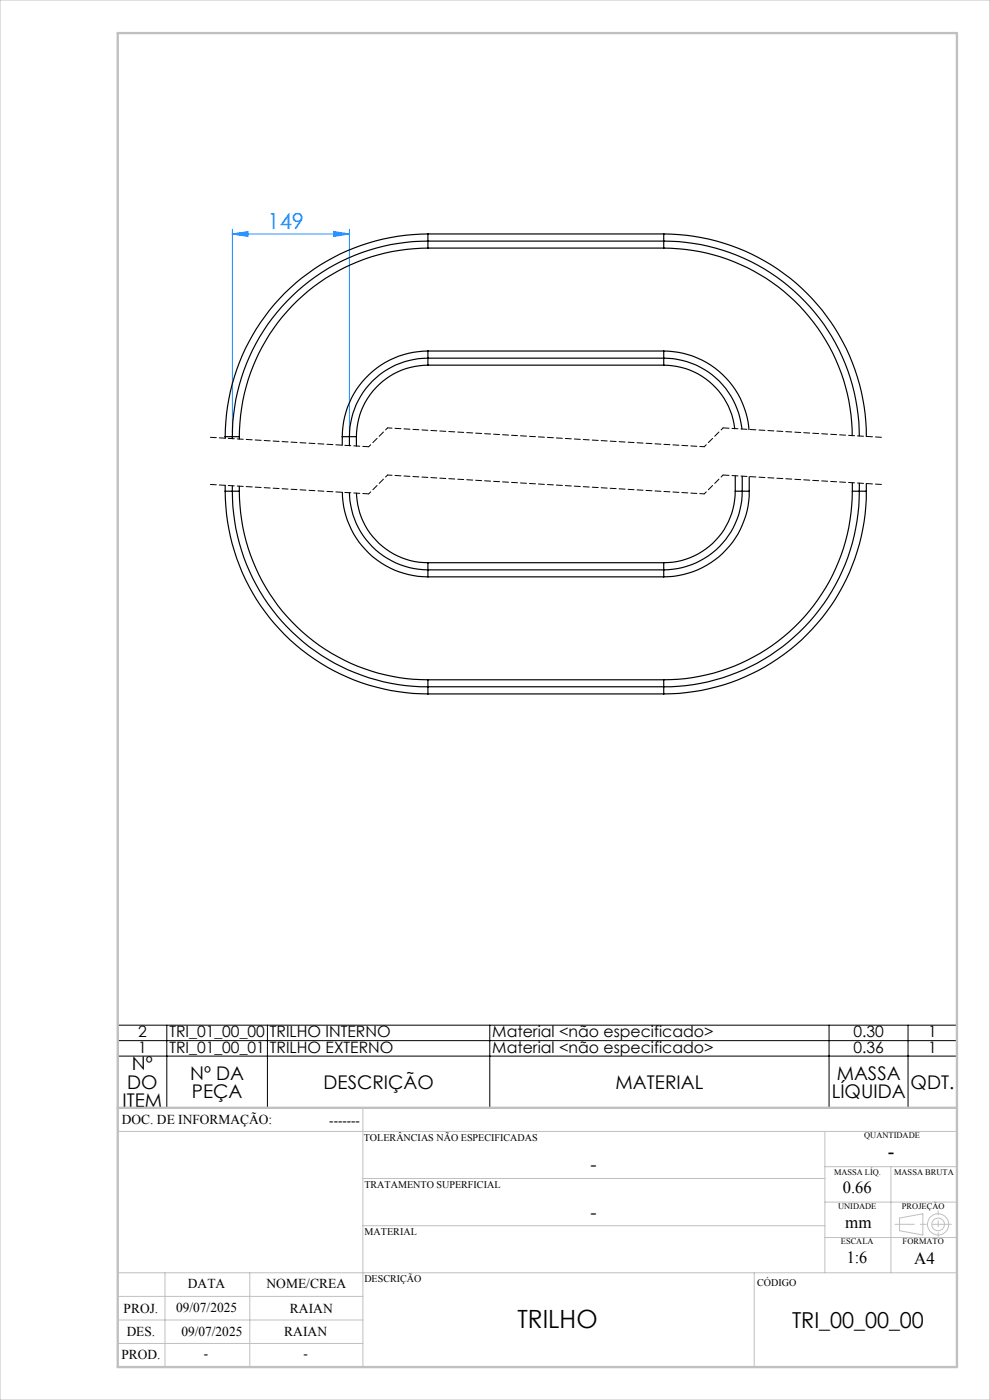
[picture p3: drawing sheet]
<svg xmlns="http://www.w3.org/2000/svg" width="210mm" height="297mm" viewBox="0 0 210 297" stroke-linecap="round" stroke-linejoin="round" font-family="sans-serif">
<g fill="none" stroke="#c0c0c0" stroke-width=".21">
<path d="M0 0h210v297h-210zM77 235v55M25 240h178M77 250h98M175 240v30M175 255h28M175 247.5h28M189 247.5v22.5M190.8 258.4l5-.9v4.5l-5-.9zM25 275h52M25 270h178M35 270v20"/>
<path d="M53 270v20M77 260h98M160 270v20M175 262.5h28M25 285h52M25 280h52"/>
<circle cx="199" cy="259.7" r="1.34"/>
<circle cx="199" cy="259.7" r="2.25"/>
</g>
<path d="M49.3 49.6l3.3-.5v1.1zM49.3 48.6v43M49.3 49.6h24.8M70.8 49.1l3.3 .5-3.3 .6zM74.1 48.6v43" fill="none" stroke="#0080ff" stroke-width=".21"/>
<path d="M25 217.5h178v17.5h-178zM35.4 217.5v17.5M56.7 217.5v17.5M103.9 217.5v17.5M175.9 217.5v17.5M192.6 217.5v17.5M25 220.8h178M25 224h178" fill="none" stroke="#000" stroke-width=".21"/>
<path d="M78.2 94.8l-33.6-2M187 92.8l-33.6-2M78.2 104.8l-33.6-2M187 102.8l-33.6-2" fill="none" stroke="#000" stroke-width=".21" stroke-dasharray="1.3 .6"/>
<path d="M82.2 90.8l-4 4M153.4 90.8l-4 4M82.2 100.8l-4 4M153.4 100.8l-4 4" fill="none" stroke="#000" stroke-width=".21" stroke-dasharray="1.3 .6" stroke-dashoffset=".7"/>
<path d="M149.4 94.8l-67.2-4M149.4 104.8l-67.2-4" fill="none" stroke="#000" stroke-width=".21" stroke-dasharray="1.3 .6" stroke-dashoffset=".3"/>
<path d="M201.8 259.7h-11.9" fill="none" stroke="#c0c0c0" stroke-width=".21" stroke-dasharray="15.2 1.3 1.3 1.3" stroke-dashoffset="11.2"/>
<path d="M199 256.9v5.4" fill="none" stroke="#c0c0c0" stroke-width=".21" stroke-dasharray="15.2 1.3 1.3 1.3" stroke-dashoffset="14.4"/>
<path d="M25 7h178v283h-178zM25 235h178" fill="none" stroke="#c0c0c0" stroke-width=".5"/>
<path d="M70.8 49.1l3.3 .5-3.3 .6zM49.3 49.6l3.3-.5v1.1z" fill="#0080ff"/>
<g fill="none" stroke="#000" stroke-width=".25">
<path d="M90.8 49.6a43 43 0 0 0-43 43M90.8 52.6a40 40 0 0 0-40 40M90.8 49.6v3M90.8 49.6h50M90.8 52.6h50M140.8 52.6a40 40 0 0 1 40 39.8M140.8 49.6a43 43 0 0 1 43 43M140.8 49.6v3M90.8 77.5a15.2 15.2 0 0 0-15.2 15.1M90.8 74.5a18.2 18.2 0 0 0-18.2 18.1M90.8 77.5h50M90.8 74.5v3"/>
<path d="M90.8 74.5h50M140.8 77.5a15.2 15.2 0 0 1 15.1 13.4M140.8 74.5a18.2 18.2 0 0 1 18.1 16.6M140.8 74.5v3M47.8 92.6h3M47.8 92.6v.4M50.8 92.6v.6M72.6 92.6h3M72.6 92.6v1.9M75.6 92.6v2M157.4 91a16.6 16.6 0 0 0-16.6-15h-50a16.8 16.8 0 0 0-16.7 18.5M182.3 92.5a41.5 41.5 0 0 0-41.5-41.4h-50a41.5 41.5 0 0 0-41.5 42"/>
<path d="M47.8 104.2a43 43 0 0 0 43 43M47.8 103v1.2M47.8 104.2h3M50.8 104.2a40 40 0 0 0 40 40M50.8 103.1v1.1M72.6 104.5a18.2 18.2 0 0 0 18.2 17.9M75.6 104.6a15.2 15.2 0 0 0 15.2 14.8M90.8 119.4v3M90.8 119.4h50M140.8 119.4v3M156 104.2a15.2 15.2 0 0 1-15.2 15.2M156 104.2h2.9"/>
<path d="M156 101v3.2M157.4 101a19.9 19.9 0 0 1-1.4 10.1 16.7 16.7 0 0 1-15.2 9.8h-50a16.7 16.7 0 0 1-16.7-16.3M158.9 104.2a18.2 18.2 0 0 1-18.1 18.2M158.9 101.1v3.1M180.8 104.2a40 40 0 0 1-40 40M180.8 104.2h3M180.8 102.4v1.8M182.3 102.5a41.5 41.5 0 0 1-41.5 43.2h-50a41.5 41.5 0 0 1-41.5-42.6M183.8 104.2a43 43 0 0 1-43 43M183.8 102.6v1.6M90.8 122.4h50M90.8 144.2v3"/>
<path d="M90.8 144.2h50M90.8 147.2h50M140.8 144.2v3"/>
</g>
<text font-size="5.3" x="109.8" y="281.7">TRILHO</text>
<text font-size="4.7" fill="#0080ff" x="56.7" y="48.6">149</text>
<text font-size="4.7" x="168" y="281.7">TRI_00_00_00</text>
<text font-size="4.3" x="188.3" y="245.8">-</text>
<g font-size="4">
<text x="28" y="227.1">Nº</text>
<text x="27" y="231">DO</text>
<text x="40.3" y="229">Nº DA</text>
<text x="40.7" y="232.9">PEÇA</text>
<text x="68.6" y="231">DESCRIÇÃO</text>
<text x="130.6" y="231">MATERIAL</text>
<text x="176.4" y="232.9">LÍQUIDA</text>
<text x="177.5" y="229">MASSA</text>
<text x="193.2" y="231">QDT.</text>
<text x="26" y="234.8">ITEM</text>
<text x="125.2" y="248.4">-</text>
<text x="125.2" y="258.6">-</text>
</g>
<g font-size="3.6">
<text x="178.8" y="253.1">0.66</text>
<text x="179.3" y="260.6">mm</text>
<text x="179.6" y="267.9">1:6</text>
<text x="193.9" y="268.1">A4</text>
</g>
<g font-size="3.3">
<text x="29.3" y="220">2</text>
<text x="35.9" y="220">TRI_01_00_00</text>
<text x="57.2" y="220">TRILHO INTERNO</text>
<text x="104.4" y="220">Material &lt;não especificado&gt;</text>
<text x="181" y="220">0.30</text>
<text x="196.9" y="220">1</text>
<text x="29.3" y="223.3">1</text>
<text x="35.9" y="223.3">TRI_01_00_01</text>
<text x="57.2" y="223.3">TRILHO EXTERNO</text>
<text x="104.4" y="223.3">Material &lt;não especificado&gt;</text>
<text x="181" y="223.3">0.36</text>
<text x="196.9" y="223.3">1</text>
</g>
<g font-size="2.9">
<text x="25.9" y="238.4">DOC. DE INFORMAÇÃO:</text>
<text x="69.8" y="238.6">-------</text>
<text x="39.9" y="273.2">DATA</text>
<text x="56.5" y="273.2">NOME/CREA</text>
<text x="26.2" y="278.6">PROJ.</text>
<text x="37.4" y="278.2">09/07/2025</text>
<text x="61.5" y="278.6">RAIAN</text>
<text x="26.9" y="283.4">DES.</text>
<text x="38.5" y="283.4">09/07/2025</text>
<text x="60.3" y="283.4">RAIAN</text>
<text x="25.7" y="288.3">PROD.</text>
<text x="43.3" y="288">-</text>
<text x="64.4" y="288">-</text>
</g>
<g font-size="2.2">
<text x="77.2" y="242.1">TOLERÂNCIAS NÃO ESPECIFICADAS</text>
<text x="77.3" y="251.9">TRATAMENTO SUPERFICIAL</text>
<text x="77.3" y="261.9">MATERIAL</text>
<text x="77.3" y="272.1">DESCRIÇÃO</text>
<text x="160.6" y="272.8">CÓDIGO</text>
</g>
<g font-size="1.8">
<text x="183.3" y="241.4">QUANTIDADE</text>
<text x="176.9" y="249.2">MASSA LÍQ.</text>
<text x="189.7" y="249.2">MASSA BRUTA</text>
<text x="177.8" y="256.5">UNIDADE</text>
<text x="191.3" y="256.5">PROJEÇÃO</text>
<text x="178.4" y="264">ESCALA</text>
<text x="191.5" y="264">FORMATO</text>
</g>
</svg>
